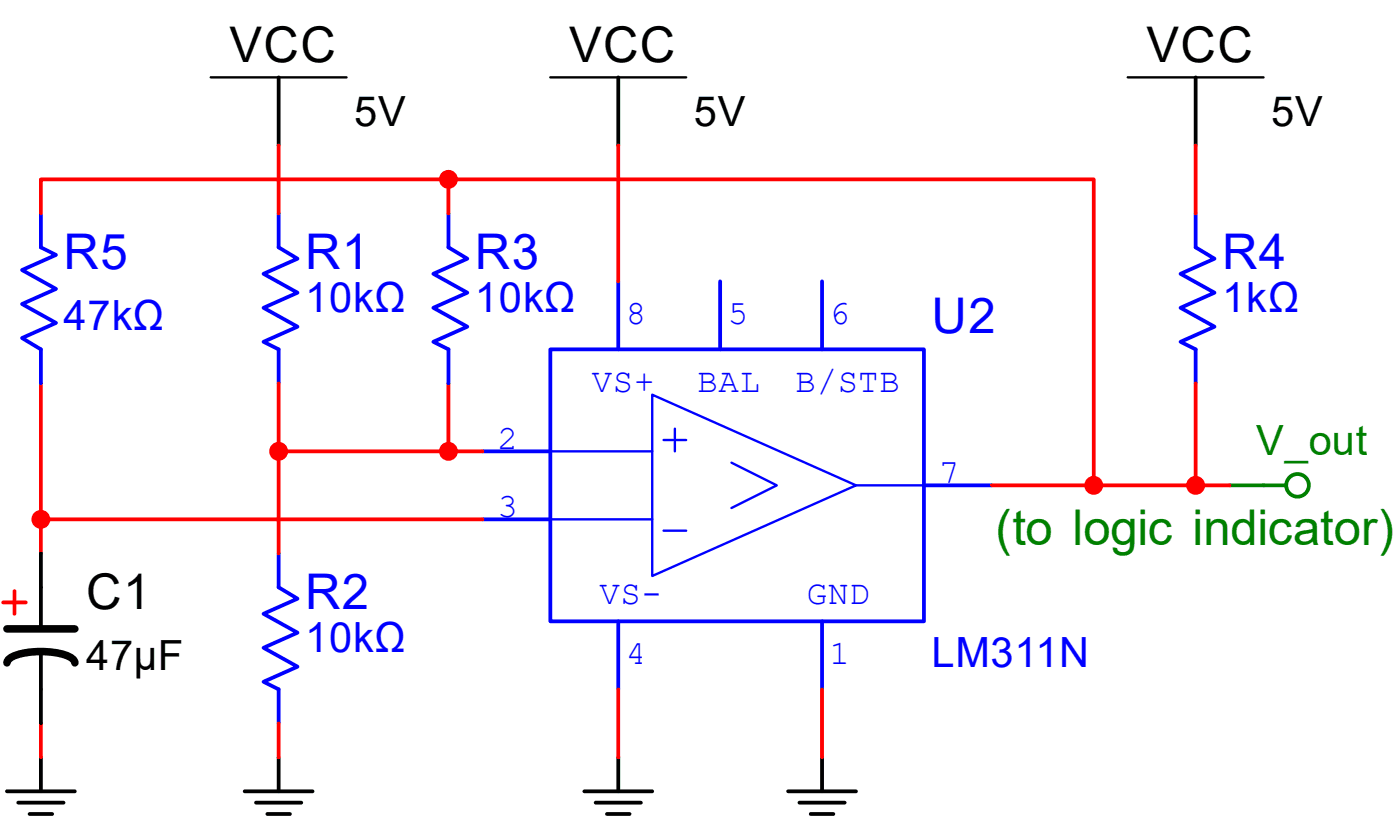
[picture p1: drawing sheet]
<svg xmlns="http://www.w3.org/2000/svg" width="79mm" height="47mm" viewBox="0 0 79 47" stroke-linecap="round" stroke-linejoin="round" font-family="sans-serif">
<path d="M30.9 29.1h5.7M30.9 25.3h5.7M36.6 22.1l11.4 5.1-11.4 5.1zM37.2 24.7h1.3M37.2 29.7h1.3M37.9 24v1.3M41 25.9l2.6 1.3-2.6 1.3M48 27.2h3.8" fill="none" stroke="#00f" stroke-width=".13"/>
<path d="M30.9 19.6h20.9v15.2h-20.9z" fill="none" stroke="#00f" stroke-width=".21"/>
<path d="M27.1 25.3h3.8" fill="none" stroke="#00f" stroke-width=".21"/>
<path d="M27.1 29.1h3.8" fill="none" stroke="#00f" stroke-width=".21"/>
<path d="M34.7 34.8v3.8" fill="none" stroke="#00f" stroke-width=".21"/>
<path d="M34.7 15.8v3.8" fill="none" stroke="#00f" stroke-width=".21"/>
<path d="M51.8 27.2h3.8" fill="none" stroke="#00f" stroke-width=".21"/>
<path d="M46.1 34.8v3.8" fill="none" stroke="#00f" stroke-width=".21"/>
<path d="M40.4 15.8v3.8" fill="none" stroke="#00f" stroke-width=".21"/>
<path d="M15.6 13.9l1.1 .6-1.9 .8 1.9 1.1-1.9 .8 1.9 1.1-1.9 .9 .8 .4M46.1 15.8v3.8" fill="none" stroke="#00f" stroke-width=".21"/>
<path d="M11.8 4.3h7.6M30.9 4.3h7.6M63.3 4.3h7.6" fill="none" stroke="#000" stroke-width=".13"/>
<path d="M15.6 4.3v3.8M34.7 4.3v3.8M67.1 4.3v3.8M32.8 44.3h3.8M33.4 45h2.5M34 45.6h1.3M34.7 42.4v1.9M44.2 44.3h3.8M44.8 45h2.6M45.5 45.6h1.2M46.1 42.4v1.9" fill="none" stroke="#000" stroke-width=".21"/>
<path d="M15.6 19.6v1.9" fill="none" stroke="#00f" stroke-width=".21"/>
<path d="M15.6 12v1.9M15.6 32.9l1.1 .6-1.9 .9 1.9 1.1-1.9 .8 1.9 1.1-1.9 .8 .8 .4" fill="none" stroke="#00f" stroke-width=".21"/>
<path d="M15.6 38.6v1.9" fill="none" stroke="#00f" stroke-width=".21"/>
<path d="M67.1 13.9l1 .6-1.9 .8 1.9 1.1-1.9 .8 1.9 1.1-1.9 .9 .9 .4M15.6 31v1.9" fill="none" stroke="#00f" stroke-width=".21"/>
<path d="M34.7 8.1v7.7" fill="none" stroke="#f00" stroke-width=".21"/>
<path d="M67.1 19.6v1.9" fill="none" stroke="#00f" stroke-width=".21"/>
<path d="M67.1 12v1.9" fill="none" stroke="#00f" stroke-width=".21"/>
<g fill="none" stroke="#008000" stroke-width=".21">
<path d="M70.9 27.2h1.2"/>
<circle cx="72.8" cy="27.2" r=".64"/>
</g>
<path d="M69 27.2h1.9" fill="none" stroke="#008000" stroke-width=".21"/>
<path d="M.4 44.3h3.8M1 45h2.6M1.7 45.6h1.2M2.3 42.4v1.9M13.7 44.3h3.8M14.4 45h2.5M15 45.6h1.3M15.6 42.4v1.9" fill="none" stroke="#000" stroke-width=".21"/>
<g fill="none" stroke="#f00" stroke-width=".21">
<path d="M15.6 8.1v3.9M67.1 8.1v3.9M2.3 21.5v9.5M2.3 29.1h24.8M15.6 21.5v9.5M15.6 25.3h11.5M25.2 21.5v3.8M34.7 38.6v3.8M46.1 38.6v3.8M55.6 27.2h13.4M67.1 21.5v5.7M2.3 40.5v1.9"/>
<path d="M15.6 40.5v1.9"/>
</g>
<g fill="#f00" stroke="#f00" stroke-width=".21">
<circle cx="61.3" cy="27.2" r=".42"/>
<circle cx="67.1" cy="27.2" r=".42"/>
<circle cx="2.3" cy="29.1" r=".42"/>
<circle cx="15.6" cy="25.3" r=".42"/>
<circle cx="25.2" cy="25.3" r=".42"/>
</g>
<path d="M2.3 13.9l.8 .4-1.9 .8 1.9 1.1-1.9 .8 1.9 1.1-1.9 .8 1.1 .7" fill="none" stroke="#00f" stroke-width=".21"/>
<path d="M2.3 12v1.9" fill="none" stroke="#00f" stroke-width=".21"/>
<path d="M2.3 19.6v1.9M25.2 13.9l1 .6-1.9 .8 1.9 1.1-1.9 .8 1.9 1.1-1.9 .9 .9 .4" fill="none" stroke="#00f" stroke-width=".21"/>
<path d="M25.2 19.6v1.9" fill="none" stroke="#00f" stroke-width=".21"/>
<path d="M25.2 12v1.9" fill="none" stroke="#00f" stroke-width=".21"/>
<path d="M2.3 31v4.2M2.3 36.5v4" fill="none" stroke="#000" stroke-width=".21"/>
<path d="M.4 37.1a1.35 1.35 0 0 1 1.3-.6 3.9 3.9 0 0 1 2.4 .4l.1 .2M.4 35.2h3.8" fill="none" stroke="#000" stroke-width=".42"/>
<path d="M25.2 10.1h36.1v17.1M25.2 10.1h-22.9v1.9M25.2 10.1v1.9M.2 33.8h1.2M.8 33.1v1.3" fill="none" stroke="#f00" stroke-width=".21"/>
<circle cx="25.2" cy="10.1" r=".42" fill="#f00" stroke="#f00" stroke-width=".21"/>
<g font-size="2.8">
<text x="12.9" y="3.4">VCC</text>
<text x="31.9" y="3.4">VCC</text>
<text x="64.3" y="3.4">VCC</text>
<text x="4.8" y="34.1">C1</text>
</g>
<g font-size="2.8" fill="#00f">
<text x="3.6" y="15.1">R5</text>
<text x="17.1" y="15.1">R1</text>
<text x="26.6" y="15.1">R3</text>
<text x="68.5" y="15.1">R4</text>
<text x="52.2" y="18.7">U2</text>
<text x="17.1" y="34.1">R2</text>
</g>
<text font-size="2.8" fill="#008000" x="55.8" y="30.5">(to logic indicator)</text>
<g font-size="2.3">
<text x="19.9" y="7.1">5V</text>
<text x="38.9" y="7.1">5V</text>
<text x="71.3" y="7.1">5V</text>
<text x="4.8" y="37.6">47µF</text>
</g>
<g font-size="2.3" fill="#00f">
<text x="17.1" y="17.5">10kΩ</text>
<text x="26.6" y="17.5">10kΩ</text>
<text x="68.5" y="17.5">1kΩ</text>
<text x="3.6" y="18.5">47kΩ</text>
<text x="17.1" y="36.5">10kΩ</text>
<text x="52.2" y="37.4">LM311N</text>
</g>
<text font-size="2.3" fill="#008000" x="70.5" y="25.5">V_out</text>
<g font-size="1.9" fill="#00f">
<text x="33.2" y="22">VS+</text>
<text x="35.1" y="18.2">8</text>
<text x="39.1" y="22">BAL</text>
<text x="40.8" y="18.2">5</text>
<text x="44.6" y="22">B/STB</text>
<text x="46.5" y="18.2">6</text>
<text x="27.9" y="25.2">2</text>
<text x="27.9" y="29">3</text>
<text x="52.7" y="27.1">7</text>
<text x="33.6" y="33.8">VS-</text>
<text x="45.3" y="33.8">GND</text>
<text x="35.1" y="37.2">4</text>
<text x="46.5" y="37.2">1</text>
</g>
</svg>
